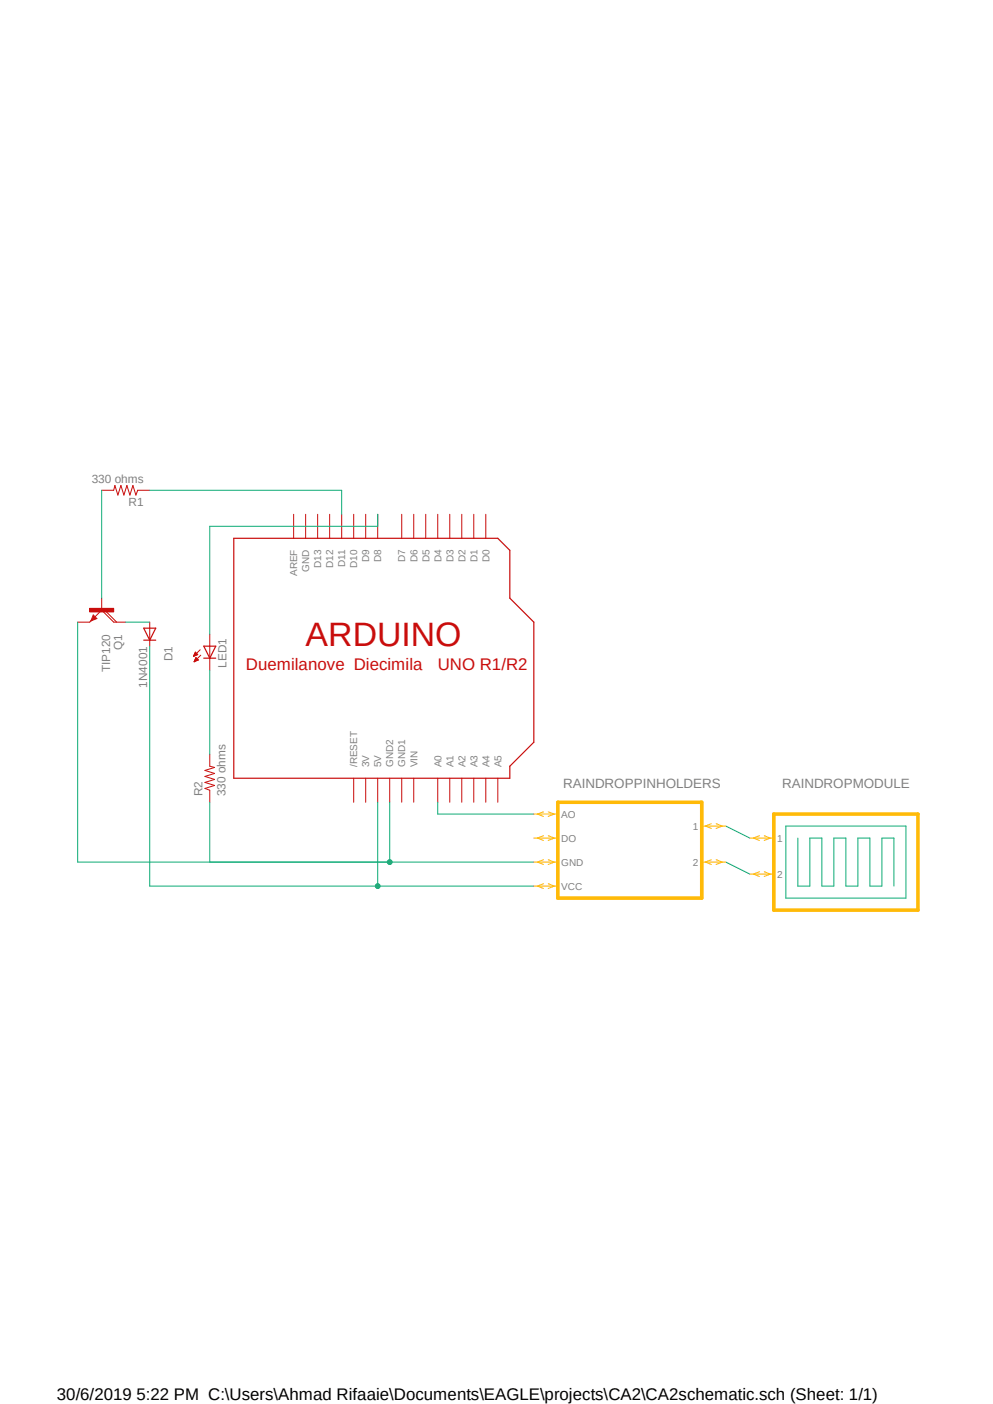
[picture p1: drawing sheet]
<svg xmlns="http://www.w3.org/2000/svg" width="210mm" height="297mm" viewBox="0 0 210 297" stroke-linecap="round" stroke-linejoin="round" font-family="sans-serif">
<path d="M12 99.8l190.2 100.9M202.2 99.8l-190.2 100.9" fill="none" stroke="#fff" stroke-width=".21"/>
<path d="M49.4 113.9h55.9l2.5 2.5v10.1l5.1 5.1v25.4l-5.1 5.1v2.5h-58.4zM19.7 130.3l.5 .6-.7 .2 .2-.5 .3 .3" fill="none" stroke="#c90d0c" stroke-width=".25"/>
<g fill="none" stroke="#c90d0c" stroke-width=".21">
<path d="M21.5 103.7h2.5l.3-1 .6 2 .7-2 .6 2 .6-2 .7 2 .6-2 .6 2 .4-1h2.6M62.1 108.8v5.1M64.6 108.8v5.1M67.2 108.8v5.1M69.7 108.8v5.1M72.3 108.8v5.1M74.8 108.8v5.1M77.3 108.8v5.1M79.9 108.8v5.1M85 108.8v5.1M87.5 108.8v5.1M90 108.8v5.1"/>
<path d="M92.6 108.8v5.1M95.1 108.8v5.1M97.7 108.8v5.1M100.2 108.8v5.1M102.7 108.8v5.1M19 131.6l2.5-2.5 2.5 2.5M19.7 130.1l.8 .8-1.3 .5zM22.1 129.1l2.6 2.5M44.4 159.6v2.5l1 .2-2.1 .7 2.1 .6-2.1 .7 2.1 .6-2.1 .6 2.1 .7-2.1 .6 1.1 .4v2.5M74.8 164.6v5.1M77.3 164.6v5.1M79.9 164.6v5.1"/>
<path d="M82.4 164.6v5.1M85 164.6v5.1M87.5 164.6v5.1M92.6 164.6v5.1M95.1 164.6v5.1M97.7 164.6v5.1M100.2 164.6v5.1M102.7 164.6v5.1M105.3 164.6v5.1"/>
</g>
<path d="M19 128.7h5v.8h-5z" fill-rule="evenodd" fill="#c90d0c"/>
<g fill="none" stroke="#c90d0c" stroke-width=".21">
<path d="M16.4 131.6h2.6M19 128.7h5v.8h-5zM21.5 126.5v2.6M24 131.6h2.6M31.7 131.6v5.1M40.9 138.8h.2M41 138.7h.3M41 138.6h.5M41.1 138.5h.6M41.1 140h.1M41.1 138.4h.6M41.1 139.8h.3"/>
<path d="M41.1 138.3h.6M41.1 139.7h.5M41.2 138.3h.4M41.2 139.7h.6M41.2 138.2h.3M41.2 139.6h.7M41.3 138h.1M41.3 139.5h.5M41.3 138l.5 .5-.9 .4zM41.3 139.4h.4M41.4 139.3h.2M41.4 139.2h.1"/>
<path d="M41.4 139.1h.1M41.4 139.1l.6 .5-.9 .4zM42.3 137.5l-1.4 1.4M42.5 138.6l-1.4 1.4M44.4 134.2v7.6"/>
</g>
<path d="M30.4 132.9h2.5l-1.2 2.5zM30.4 135.4h2.5M43.1 136.7h2.5l-1.2 2.5zM43.1 139.2h2.5" fill="none" stroke="#c90d0c" stroke-width=".25"/>
<path d="M44.4 169.7v12.7h68.5M82.4 169.7v12.7M92.6 169.7v2.5h20.3" fill="none" stroke="#0dab76" stroke-width=".21"/>
<circle cx="82.4" cy="182.4" r=".51" fill="#0dab76"/>
<g fill="none" stroke="#0dab76" stroke-width=".21">
<path d="M16.4 131.6v50.8h66M31.7 136.7v50.8h81.2M79.9 169.7v17.8"/>
<circle cx="82.4" cy="182.4" r=".51"/>
</g>
<circle cx="79.9" cy="187.5" r=".51" fill="#0dab76"/>
<g fill="none" stroke="#0dab76" stroke-width=".21">
<path d="M21.5 103.7v22.8M31.7 103.7h40.6v5.1M79.9 108.8v2.5h-35.5v22.9M26.6 131.6h5.1M44.4 141.8v17.8M153.5 174.8l5.1 2.5M166.2 174.8h25.4v15.2h-25.4zM168.7 177.3v10.2h2.6v-10.2h2.5v10.2h2.6v-10.2h2.5v10.2h2.5v-10.2h2.6v10.2h2.5v-10.2h2.6v10.2M153.5 182.4l5.1 2.5"/>
<circle cx="79.9" cy="187.5" r=".51"/>
</g>
<path d="M118 169.7h30.4v20.3h-30.4zM163.7 172.2h30.4v20.3h-30.4z" fill="none" stroke="#ffba08" stroke-width=".76"/>
<g fill="none" stroke="#ffba08" stroke-width=".21">
<path d="M112.9 177.3h5.1M112.9 172.2h5.1M114.9 176.8l-1.2 .5 1.2 .5M114.9 171.7l-1.2 .5 1.2 .5M116 176.8l1.2 .5-1.2 .5M116 171.7l1.2 .5-1.2 .5M148.4 174.8h5.1M150.5 174.2l-1.3 .6 1.3 .5M151.5 174.2l1.2 .6-1.2 .5M158.6 177.3h5.1M160.6 176.8l-1.3 .5 1.3 .5M161.6 176.8l1.3 .5-1.3 .5"/>
<path d="M112.9 182.4h5.1M112.9 187.5h5.1M114.9 186.9l-1.2 .6 1.2 .5M114.9 181.9l-1.2 .5 1.2 .5M116 186.9l1.2 .6-1.2 .5M116 181.9l1.2 .5-1.2 .5M148.4 182.4h5.1M150.5 181.9l-1.3 .5 1.3 .5M151.5 181.9l1.2 .5-1.2 .5M158.6 184.9h5.1M160.6 184.4l-1.3 .5 1.3 .5M161.6 184.4l1.3 .5-1.3 .5"/>
</g>
<text font-size="7.2" fill="#c90d0c" x="64.6" y="136.7">ARDUINO</text>
<g font-size="3.6" fill="#c90d0c">
<text x="52" y="141.8">Duemilanove Diecimila</text>
<text x="92.6" y="141.8">UNO R1/R2</text>
</g>
<text font-size="3.6" x="12" y="296.1">30/6/2019 5:22 PM C:\Users\Ahmad Rifaaie\Documents\EAGLE\projects\CA2\CA2schematic.sch (Sheet: 1/1)</text>
<g font-size="2.8" fill="#808080">
<text x="119.1" y="166.7">RAINDROPPINHOLDERS</text>
<text x="165.4" y="166.7">RAINDROPMODULE</text>
</g>
<g font-size="2.5" fill="#808080">
<text x="19.4" y="102.2">330 ohms</text>
<text x="27.2" y="107">R1</text>
<text x="25.8" y="137.5" transform="rotate(-90 25.8 137.5)">Q1</text>
<text x="23.3" y="142.2" transform="rotate(-90 23.3 142.2)">TIP120</text>
<text x="36.4" y="139.9" transform="rotate(-90 36.4 139.9)">D1</text>
<text x="47.9" y="141.3" transform="rotate(-90 47.9 141.3)">LED1</text>
<text x="31.1" y="145.5" transform="rotate(-90 31.1 145.5)">1N4001</text>
<text x="42.8" y="168.4" transform="rotate(-90 42.8 168.4)">R2</text>
<text x="47.7" y="168.4" transform="rotate(-90 47.7 168.4)">330 ohms</text>
</g>
<g font-size="2.1" fill="#808080">
<text x="73" y="119.9" transform="rotate(-90 73 119.9)">D11</text>
<text x="78.1" y="118.9" transform="rotate(-90 78.1 118.9)">D9</text>
<text x="80.6" y="118.9" transform="rotate(-90 80.6 118.9)">D8</text>
<text x="85.7" y="118.9" transform="rotate(-90 85.7 118.9)">D7</text>
<text x="88.3" y="118.9" transform="rotate(-90 88.3 118.9)">D6</text>
<text x="90.8" y="118.9" transform="rotate(-90 90.8 118.9)">D5</text>
<text x="93.3" y="118.9" transform="rotate(-90 93.3 118.9)">D4</text>
<text x="95.9" y="118.9" transform="rotate(-90 95.9 118.9)">D3</text>
<text x="98.4" y="118.9" transform="rotate(-90 98.4 118.9)">D2</text>
<text x="101" y="118.9" transform="rotate(-90 101 118.9)">D1</text>
<text x="103.5" y="118.9" transform="rotate(-90 103.5 118.9)">D0</text>
<text x="62.9" y="121.8" transform="rotate(-90 62.9 121.8)">AREF</text>
<text x="65.4" y="120.9" transform="rotate(-90 65.4 120.9)">GND</text>
<text x="67.9" y="120.1" transform="rotate(-90 67.9 120.1)">D13</text>
<text x="70.5" y="120.1" transform="rotate(-90 70.5 120.1)">D12</text>
<text x="75.6" y="120.1" transform="rotate(-90 75.6 120.1)">D10</text>
<text x="75.6" y="162.3" transform="rotate(-90 75.6 162.3)">/RESET</text>
<text x="78.1" y="162.3" transform="rotate(-90 78.1 162.3)">3V</text>
<text x="80.6" y="162.3" transform="rotate(-90 80.6 162.3)">5V</text>
<text x="83.2" y="162.3" transform="rotate(-90 83.2 162.3)">GND2</text>
<text x="85.7" y="162.3" transform="rotate(-90 85.7 162.3)">GND1</text>
<text x="88.3" y="162.3" transform="rotate(-90 88.3 162.3)">VIN</text>
<text x="93.3" y="162.3" transform="rotate(-90 93.3 162.3)">A0</text>
<text x="95.9" y="162.3" transform="rotate(-90 95.9 162.3)">A1</text>
<text x="98.4" y="162.3" transform="rotate(-90 98.4 162.3)">A2</text>
<text x="101" y="162.3" transform="rotate(-90 101 162.3)">A3</text>
<text x="103.5" y="162.3" transform="rotate(-90 103.5 162.3)">A4</text>
<text x="106" y="162.3" transform="rotate(-90 106 162.3)">A5</text>
<text x="118.7" y="173">AO</text>
<text x="118.7" y="178.1">DO</text>
<text x="146.6" y="175.5">1</text>
<text x="164.4" y="178.1">1</text>
<text x="118.7" y="183.1">GND</text>
<text x="146.6" y="183.1">2</text>
<text x="164.4" y="185.7">2</text>
<text x="118.7" y="188.2">VCC</text>
</g>
</svg>
